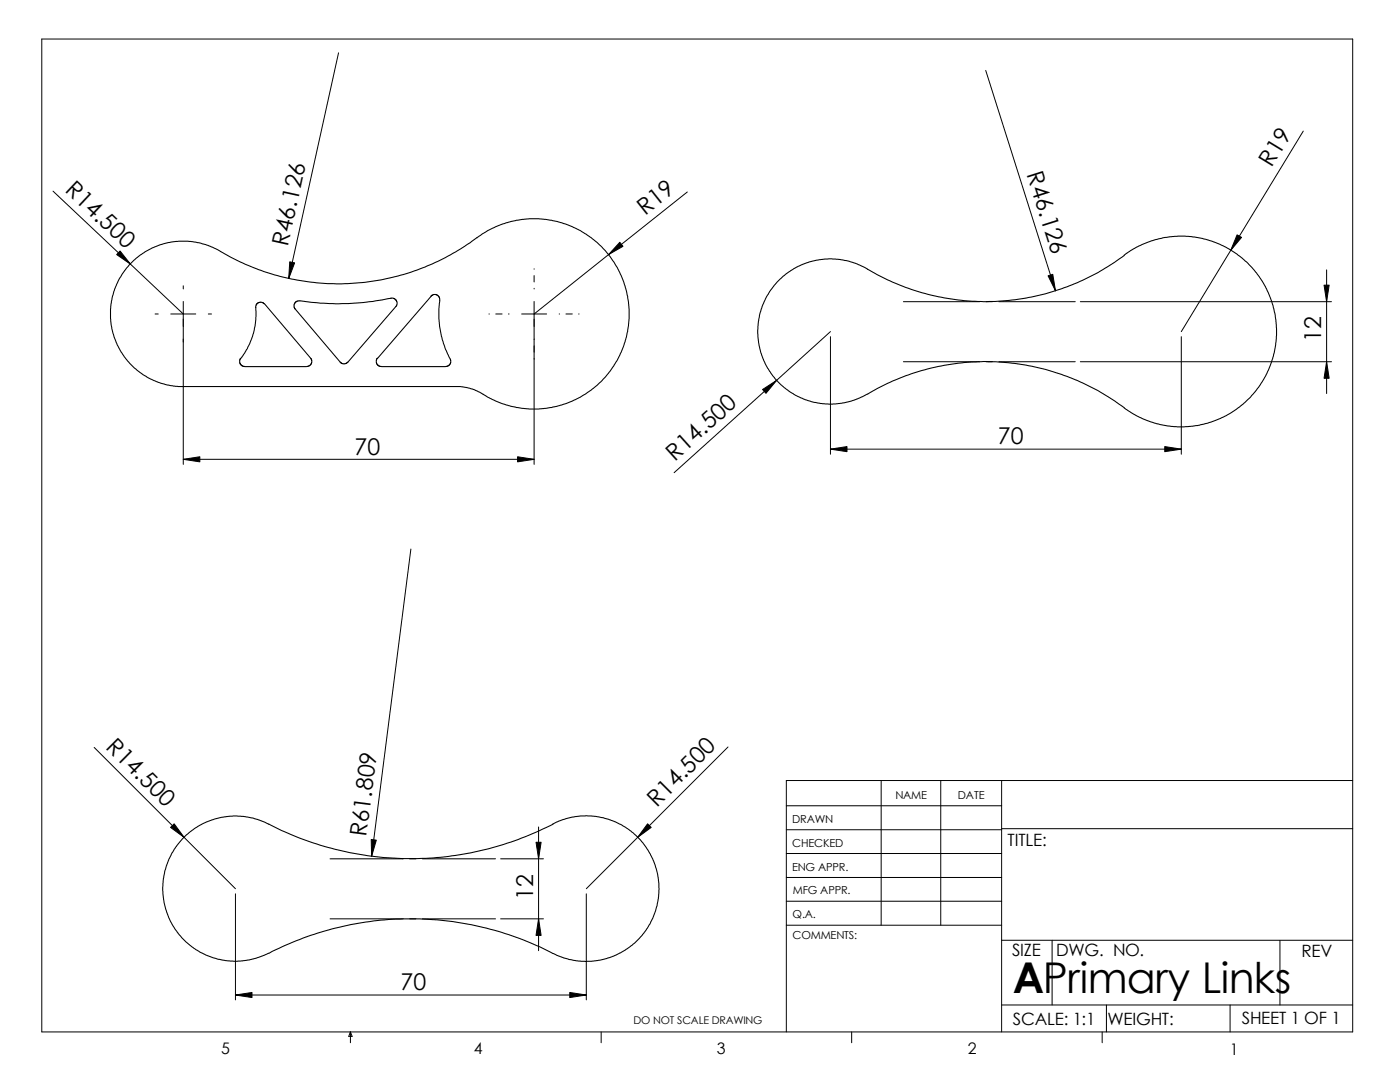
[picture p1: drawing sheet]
<svg xmlns="http://www.w3.org/2000/svg" width="279mm" height="216mm" viewBox="0 0 279 216" stroke-linecap="round" stroke-linejoin="round" font-family="sans-serif">
<g fill="none" stroke="#000" stroke-width=".2">
<path d="M8.3 7.8h261.7v198.1h-261.7zM67.6 10.5l-10 45.1M196.7 14.1l14 43.9M10.6 38.1l26 24.6M137.2 38.3l-30.6 24.4M260.1 26.2l-24.3 40M24 50.1l2 2.6-2.7-1.9zM36.6 57v.7M57.8 52.2l1 .3-1.2 3.1zM106.6 53.6v.1M106.6 55v1.3M106.6 57.5v.2"/>
<path d="M123.7 48.3l.6 .8-2.8 1.7zM209.2 55l.9-.3 .6 3.3zM246.9 46.9l.9 .5-2.2 2.6zM264.2 56.9h1.1l-.5 3.3zM264.8 53.8v24.7M30.9 62.7h.7M34.1 62.7h5M36.6 60.2v32.5M41.6 62.7h.6M97.6 62.7h.1M98.9 62.7h1.3M101.5 62.7h.1"/>
<path d="M104.1 62.7h5M106.6 60.2v32.5M111.6 62.7h.1M112.9 62.7h1.3M115.5 62.7h.1M152.2 77.7l2.8-1.8-2.1 2.6zM165.7 66.2l-31.2 28.1M165.7 67.2v23.4M180.3 72.2h15.2M180.3 60.2h15.2M196.8 72.2h1.3M196.8 60.2h1.3"/>
<path d="M199.3 72.2h15.3M199.3 60.2h15.3M215.6 72.2h50.1M215.6 60.2h50.1M235.8 67.2v23.4M264.8 72.2l.5 3.3h-1.1zM36.6 91.7l3.3-.6v1.1zM36.6 91.7h70M103.3 91.1l3.3 .6-3.3 .5zM165.7 89.6l3.3-.5v1zM165.7 89.6h70.1M232.5 89.1l3.3 .5-3.3 .5z"/>
<path d="M82 109.6l-7.8 61.3M18.8 149.1l28.2 28.2M145.3 149.1l-28.3 28.2M175.9 155.7v28.9M187.7 155.7v28.9M199.9 155.7v50.2M270 155.7h-113.1v50.2M34 165.1l.8-.7 1.9 2.7zM47 178.4v21.1M65.9 171.4h14.6M74.1 167.5l1 .1-.9 3.3zM81.7 171.4h1.3"/>
<path d="M84.3 171.4h14.6M99.9 171.4h8.6M107 168.1h1l-.5 3.3zM107.5 165v24.7M117 178.4v21.1M129.2 164.4l.8 .7-2.7 2zM156.9 170.3h43M156.9 165.6h43M156.9 160.8h43M156.9 175.1h43M156.9 179.8h43M199.9 165.4h70.1"/>
<path d="M47 198.5l3.3-.5v1.1zM47 198.5h70M65.9 183.3h14.6M81.7 183.3h1.3M84.3 183.3h14.6M99.9 183.3h8.6M107.5 183.3l.5 3.3h-1zM113.7 198l3.3 .5-3.3 .6zM156.9 184.6h43M199.9 187.6h70.1M210 187.6v12.9M255.4 187.6v12.9"/>
<path d="M69.9 205.9v2.2M69.9 205.9l.4 .9h-.7zM120 205.9v2.2M170 205.9v2.2M199.9 200.5h70.1M220 205.9v2.2M220.8 200.5v5.4M245.5 200.5v5.4"/>
</g>
<g fill="none" stroke="#000" stroke-width=".21">
<path d="M95.2 47.4a46.3 46.3 0 0 1-52.3 2.2l-2.7-1-2.7-.5h-1.9l-1.9 .3-1.8 .5-1.5 .5-2.4 1.5-1.2 1-1.5 1.6-1.8 2.7-.6 1.4-.5 1.9-.3 2.1v2l.3 2.4 1.1 2.9 .7 1.4 1.3 1.8 2.4 2.2 2.8 1.6 2.7 .9 3.2 .4M95.2 47.5l2.2-1.5 1.5-.7 2.1-.9 3.3-.6 3.2-.2 2.6 .3 2.6 .8 2.2 .9 2 1.1 2.3 1.7 1.6 1.6 1.7 2.3 1.5 2.6 .8 2.2 .5 2 .3 2.6-.2 3.2-.4 2.4-.5 1.7-1.3 2.8-1.4 2.2-1.6 1.9-2.1 1.9-2.4 1.5-2.7 1.2-2.9 .8-2.6 .3h-1.9l-2.5-.3-2.1-.5-2.1-.8-2.5-1.3M224.3 50.9l1.9-1.2 1.7-.9 2.6-1 3-.6 3-.1 1.9 .2 2.7 .6 3 1.2 2.7 1.5 2 1.6 2 2.3 1 1.5 1.3 2.3 .9 2.6 .5 2 .3 2.6-.1 2.6-.4 2.3-.8 2.5-1.2 2.7-1.2 1.7-1.8 2.2-1.9 1.7-2.8 1.8-3 1.2-2.2 .6-3.1 .4-2-.1-2.8-.4-2.5-.8-2.1-.9-2.5-1.6M224.4 51a46.5 46.5 0 0 1-52.4 2.1l-1.3-.6-1.9-.5-2-.3h-2.2l-1.6 .2-2 .6-1.7 .6-1.5 .9-1.5 1.1-1.2 1.2-1.3 1.5-.8 1.4-.8 1.6-.6 2-.3 1.8-.1 1.9 .2 1.8 .4 2.1 1.4 3.1 1.4 2 1.3 1.3 1.5 1.2 1.3 .9 1.7 .7 2 .7 1.8 .3h1.9l1.8-.1 2.1-.5 2.1-.8 1-.6M36.6 77.1h55.3l2.4 .5 2.1 1.1M48 71.5l-.2 .3 .2 .9 .3 .3 .6 .2h12.4M52.7 60.6l-.3-.2-.5-.1-.5 .2-.3 .4v2.9l-.5 2.7-1.3 3.1-1.3 1.9M52.8 60.6l9.3 11 .1 .3-.1 .7-.3 .4-.5 .1M58.9 60.3l.6-.3a53.6 53.6 0 0 0 18.9-.5l.5 .2 .3 .5v.5l-.2 .5-9.6 11.1-.6 .3h-.5l-.4-.3-9.1-10.7-.1-.8zM75.3 71.5l-.2 .3v.7l.4 .5 .6 .2h12.9M75.4 71.5l10.6-12.4 .6-.3h.4l.5 .2 .3 .6-.2 4 .5 3.5 .8 2.5 1.1 2.3-.2 .8-.3 .3-.5 .1M173.1 78.7a46.1 46.1 0 0 1 51.3 2.7"/>
<path d="M110.3 164.4l1.9-.8 1.9-.5 3-.3 3.4 .4 2.4 .8 1.2 .6 2.2 1.6 1.5 1.4 2 2.8 1.1 2.8 .5 1.9 .1 2.1-.1 2-.3 1.6-.8 2.4-.6 1.2-2 2.8-1.6 1.4-1.3 1-3 1.5-1.9 .5-1.8 .2h-2.1l-2.3-.3-3.3-1.3M110.4 164.5a62.1 62.1 0 0 1-27 6.8h-3.1a64.9 64.9 0 0 1-28.1-7.5l-1.6-.5-1.7-.4-1.6-.1-1.8 .1-3.3 .7-1.4 .6-1.9 1.1-1.7 1.3-.9 .9-2 2.7-.6 1.2-.8 2.6-.3 1.7-.1 2 .2 2.3 .4 1.5 .6 1.5 .8 1.8 1.1 1.5 1.5 1.7 2.7 1.9 1.3 .7 2.2 .7 3.4 .5 3-.2 2-.6 1.9-.8M53.6 190.2a61 61 0 0 1 27-6.9h3a61.2 61.2 0 0 1 26.7 6.9"/>
</g>
<g fill="#000">
<path d="M24 50.1l2 2.6-2.7-1.9zM57.8 52.2l1 .3-1.2 3.1zM123.7 48.3l.6 .8-2.8 1.7zM209.2 55l.9-.3 .6 3.3zM246.9 46.9l.9 .5-2.2 2.6zM152.2 77.7l2.8-1.8-2.1 2.6zM264.2 56.9h1.1l-.5 3.3zM264.8 72.2l.5 3.3h-1.1zM36.6 91.7l3.3-.6v1.1zM103.3 91.1l3.3 .6-3.3 .5zM165.7 89.6l3.3-.5v1zM232.5 89.1l3.3 .5-3.3 .5z"/>
<path d="M34 165.1l.8-.7 1.9 2.7zM74.1 167.5l1 .1-.9 3.3zM107 168.1h1l-.5 3.3zM129.2 164.4l.8 .7-2.7 2zM47 198.5l3.3-.5v1.1zM107.5 183.3l.5 3.3h-1zM113.7 198l3.3 .5-3.3 .6z"/>
</g>
<text font-size="8.5" x="202.1" y="198.2">APrimary Links</text>
<g font-size="4.6">
<text x="204.9" y="34.8" transform="rotate(72 204.9 34.8)">R46.126</text>
<text x="253.8" y="33.6" transform="rotate(-59 253.8 33.6)">R19</text>
<text x="12.8" y="38.1" transform="rotate(43 12.8 38.1)">R14.500</text>
<text x="128.7" y="43.1" transform="rotate(-39 128.7 43.1)">R19</text>
<text x="57.4" y="49.3" transform="rotate(-78 57.4 49.3)">R46.126</text>
<text x="263.7" y="68.2" transform="rotate(-90 263.7 68.2)">12</text>
<text x="199.1" y="88.7">70</text>
<text x="70.7" y="90.7">70</text>
<text x="134.7" y="92.1" transform="rotate(-42 134.7 92.1)">R14.500</text>
<text x="21" y="149.2" transform="rotate(45 21 149.2)">R14.500</text>
<text x="131.1" y="161.2" transform="rotate(-45 131.1 161.2)">R14.500</text>
<text x="73.1" y="167.1" transform="rotate(-83 73.1 167.1)">R61.809</text>
<text x="106.4" y="179.7" transform="rotate(-90 106.4 179.7)">12</text>
<text x="79.9" y="197.6">70</text>
</g>
<g font-size="3.4">
<text x="201.1" y="168.8">TITLE:</text>
<text x="202" y="190.8">SIZE</text>
<text x="210.8" y="190.8">DWG. NO.</text>
<text x="259.8" y="191">REV</text>
<text x="202.1" y="204.4">SCALE: 1:1</text>
<text x="221" y="204.5">WEIGHT:</text>
<text x="247.8" y="204.4">SHEET 1 OF 1</text>
</g>
<g font-size="3.2">
<text x="44.2" y="210.4">5</text>
<text x="94.6" y="210.3">4</text>
<text x="143" y="210.4">3</text>
<text x="193.2" y="210.4">2</text>
<text x="245.4" y="210.6">1</text>
</g>
<g font-size="2.2">
<text x="178.7" y="159.4">NAME</text>
<text x="191.2" y="159.4">DATE</text>
<text x="158.1" y="164.2">DRAWN</text>
<text x="158.1" y="173.7">ENG APPR.</text>
<text x="158.1" y="169.1">CHECKED</text>
<text x="158.2" y="178.5">MFG APPR.</text>
<text x="158.2" y="183.2">Q.A.</text>
<text x="158.2" y="187.4">COMMENTS:</text>
</g>
<text font-size="2.1" x="126.4" y="204.3">DO NOT SCALE DRAWING</text>
</svg>
